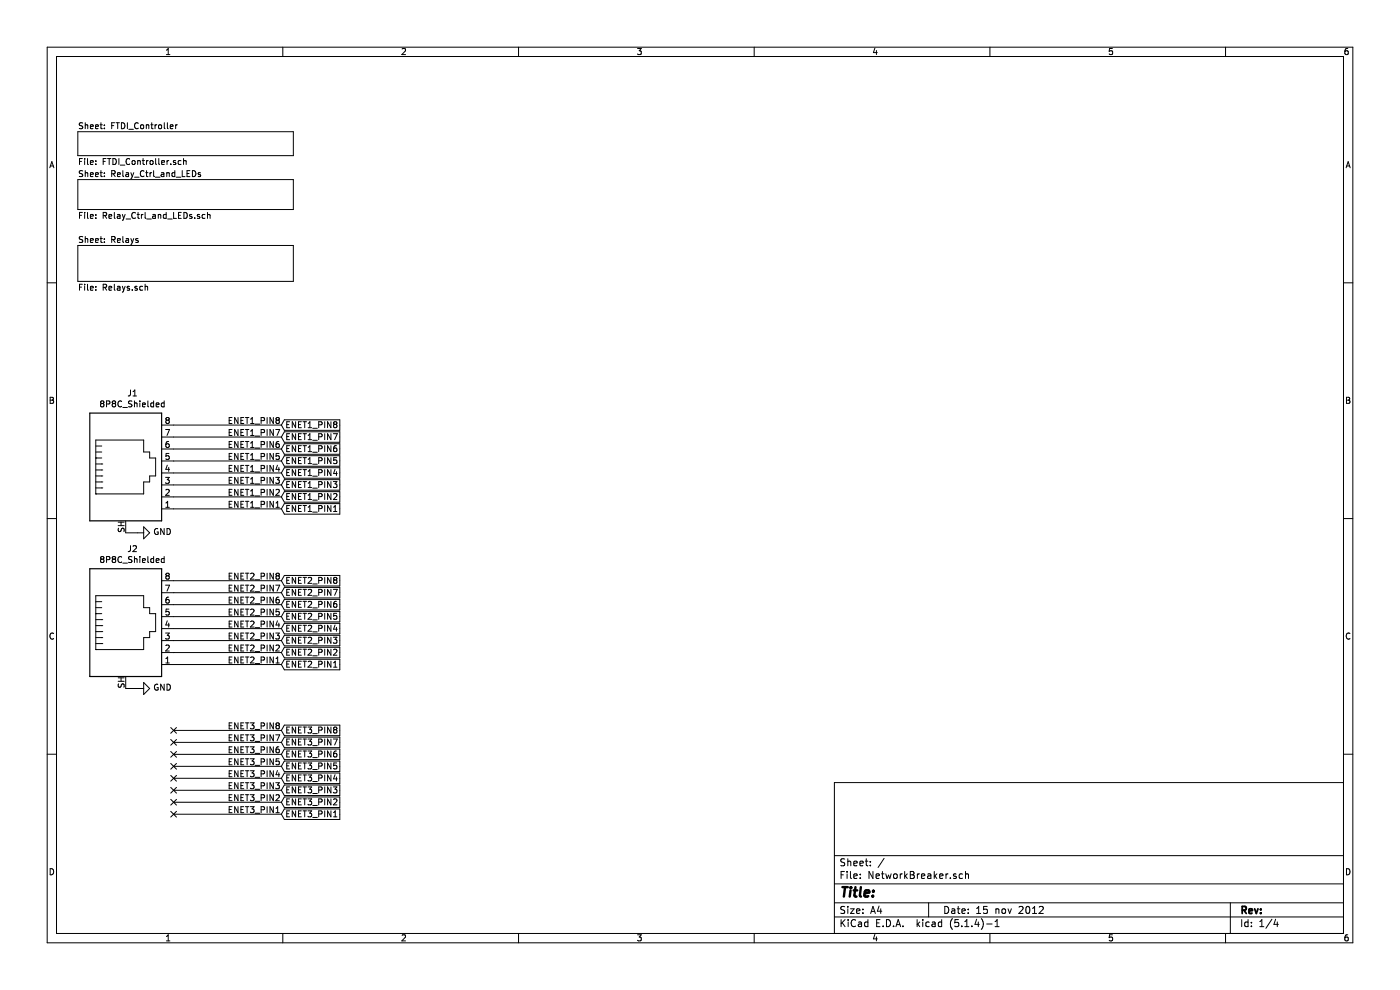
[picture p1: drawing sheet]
EESchema Schematic File Version 4
LIBS:NetworkBreaker-cache
EELAYER 30 0
EELAYER END
$Descr A4 11693 8268
encoding utf-8
Sheet 1 4
Title ""
Date "15 nov 2012"
Rev ""
Comp ""
Comment1 ""
Comment2 ""
Comment3 ""
Comment4 ""
$EndDescr
$Comp
L Connector:8P8C_Shielded J1
U 1 1
P 1050 3950
F 0 "J1" H 1107 4617 50  0000 C CNN
F 1 "8P8C_Shielded" H 1107 4526 50  0000 C CNN
F 2 "Connector_RJ:RJ45_Amphenol_RJHSE5380" V 1050 3975 50  0001 C CNN
F 3 "~" V 1050 3975 50  0001 C CNN
F 4 "C86575" H 1050 3950 50  0001 C CNN "LCSC"
	1    1050 3950
	1    0    0    -1  
$EndComp
Wire Wire Line
	1450 6100 2350 6100
Text Label 1900 6100 0    50   ~ 0
ENET3_PIN8
Wire Wire Line
	1450 6200 2350 6200
Text Label 1900 6200 0    50   ~ 0
ENET3_PIN7
Wire Wire Line
	1450 6300 2350 6300
Text Label 1900 6300 0    50   ~ 0
ENET3_PIN6
Wire Wire Line
	1450 6400 2350 6400
Text Label 1900 6400 0    50   ~ 0
ENET3_PIN5
Wire Wire Line
	1450 6500 2350 6500
Text Label 1900 6500 0    50   ~ 0
ENET3_PIN4
Wire Wire Line
	1450 6600 2350 6600
Text Label 1900 6600 0    50   ~ 0
ENET3_PIN3
Wire Wire Line
	1450 6700 2350 6700
Text Label 1900 6700 0    50   ~ 0
ENET3_PIN2
Wire Wire Line
	1450 6800 2350 6800
Text Label 1900 6800 0    50   ~ 0
ENET3_PIN1
Wire Wire Line
	1450 3550 2350 3550
Text Label 1900 3550 0    50   ~ 0
ENET1_PIN8
Wire Wire Line
	1450 3650 2350 3650
Text Label 1900 3650 0    50   ~ 0
ENET1_PIN7
Wire Wire Line
	1450 3750 2350 3750
Text Label 1900 3750 0    50   ~ 0
ENET1_PIN6
Wire Wire Line
	1450 3850 2350 3850
Text Label 1900 3850 0    50   ~ 0
ENET1_PIN5
Wire Wire Line
	1450 3950 2350 3950
Text Label 1900 3950 0    50   ~ 0
ENET1_PIN4
Wire Wire Line
	1450 4050 2350 4050
Text Label 1900 4050 0    50   ~ 0
ENET1_PIN3
Wire Wire Line
	1450 4150 2350 4150
Text Label 1900 4150 0    50   ~ 0
ENET1_PIN2
Wire Wire Line
	1450 4250 2350 4250
Text Label 1900 4250 0    50   ~ 0
ENET1_PIN1
$Comp
L Connector:8P8C_Shielded J2
U 1 1
P 1050 5250
F 0 "J2" H 1107 5917 50  0000 C CNN
F 1 "8P8C_Shielded" H 1107 5826 50  0000 C CNN
F 2 "Connector_RJ:RJ45_Amphenol_RJHSE5380" V 1050 5275 50  0001 C CNN
F 3 "~" V 1050 5275 50  0001 C CNN
F 4 "C86575" H 1050 5250 50  0001 C CNN "LCSC"
	1    1050 5250
	1    0    0    -1  
$EndComp
Wire Wire Line
	1450 4850 2350 4850
Text Label 1900 4850 0    50   ~ 0
ENET2_PIN8
Wire Wire Line
	1450 4950 2350 4950
Text Label 1900 4950 0    50   ~ 0
ENET2_PIN7
Wire Wire Line
	1450 5050 2350 5050
Text Label 1900 5050 0    50   ~ 0
ENET2_PIN6
Wire Wire Line
	1450 5150 2350 5150
Text Label 1900 5150 0    50   ~ 0
ENET2_PIN5
Wire Wire Line
	1450 5250 2350 5250
Text Label 1900 5250 0    50   ~ 0
ENET2_PIN4
Wire Wire Line
	1450 5350 2350 5350
Text Label 1900 5350 0    50   ~ 0
ENET2_PIN3
Wire Wire Line
	1450 5450 2350 5450
Text Label 1900 5450 0    50   ~ 0
ENET2_PIN2
Wire Wire Line
	1450 5550 2350 5550
Text Label 1900 5550 0    50   ~ 0
ENET2_PIN1
$Sheet
S 650  1100 1800 200 
U 5F613284
F0 "FTDI_Controller" 50
F1 "FTDI_Controller.sch" 50
$EndSheet
$Comp
L power:GND #PWR01
U 1 1
P 1150 4450
F 0 "#PWR01" H 1150 4200 50  0001 C CNN
F 1 "GND" V 1155 4322 50  0000 R CNN
F 2 "" H 1150 4450 50  0001 C CNN
F 3 "" H 1150 4450 50  0001 C CNN
	1    1150 4450
	0    -1   -1   0   
$EndComp
$Comp
L power:GND #PWR02
U 1 1
P 1150 5750
F 0 "#PWR02" H 1150 5500 50  0001 C CNN
F 1 "GND" V 1155 5622 50  0000 R CNN
F 2 "" H 1150 5750 50  0001 C CNN
F 3 "" H 1150 5750 50  0001 C CNN
	1    1150 5750
	0    -1   -1   0   
$EndComp
Wire Wire Line
	1050 5750 1150 5750
Wire Wire Line
	1050 4450 1150 4450
NoConn ~ 1450 6100
NoConn ~ 1450 6200
NoConn ~ 1450 6300
NoConn ~ 1450 6400
NoConn ~ 1450 6500
NoConn ~ 1450 6600
NoConn ~ 1450 6700
NoConn ~ 1450 6800
$Sheet
S 650  1500 1800 250 
U 5F5DBEDA
F0 "Relay_Ctrl_and_LEDs" 50
F1 "Relay_Ctrl_and_LEDs.sch" 50
$EndSheet
Text GLabel 2350 3550 2    50   Input ~ 0
ENET1_PIN8
Text GLabel 2350 3650 2    50   Input ~ 0
ENET1_PIN7
Text GLabel 2350 3750 2    50   Input ~ 0
ENET1_PIN6
Text GLabel 2350 3850 2    50   Input ~ 0
ENET1_PIN5
Text GLabel 2350 3950 2    50   Input ~ 0
ENET1_PIN4
Text GLabel 2350 4050 2    50   Input ~ 0
ENET1_PIN3
Text GLabel 2350 4150 2    50   Input ~ 0
ENET1_PIN2
Text GLabel 2350 4250 2    50   Input ~ 0
ENET1_PIN1
Text GLabel 2350 4850 2    50   Input ~ 0
ENET2_PIN8
Text GLabel 2350 4950 2    50   Input ~ 0
ENET2_PIN7
Text GLabel 2350 5050 2    50   Input ~ 0
ENET2_PIN6
Text GLabel 2350 5150 2    50   Input ~ 0
ENET2_PIN5
Text GLabel 2350 5250 2    50   Input ~ 0
ENET2_PIN4
Text GLabel 2350 5350 2    50   Input ~ 0
ENET2_PIN3
Text GLabel 2350 5450 2    50   Input ~ 0
ENET2_PIN2
Text GLabel 2350 5550 2    50   Input ~ 0
ENET2_PIN1
Text GLabel 2350 6100 2    50   Input ~ 0
ENET3_PIN8
Text GLabel 2350 6200 2    50   Input ~ 0
ENET3_PIN7
Text GLabel 2350 6300 2    50   Input ~ 0
ENET3_PIN6
Text GLabel 2350 6400 2    50   Input ~ 0
ENET3_PIN5
Text GLabel 2350 6500 2    50   Input ~ 0
ENET3_PIN4
Text GLabel 2350 6600 2    50   Input ~ 0
ENET3_PIN3
Text GLabel 2350 6700 2    50   Input ~ 0
ENET3_PIN2
Text GLabel 2350 6800 2    50   Input ~ 0
ENET3_PIN1
$Sheet
S 650  2050 1800 300 
U 5F5F72A9
F0 "Relays" 50
F1 "Relays.sch" 50
$EndSheet
$EndSCHEMATC
